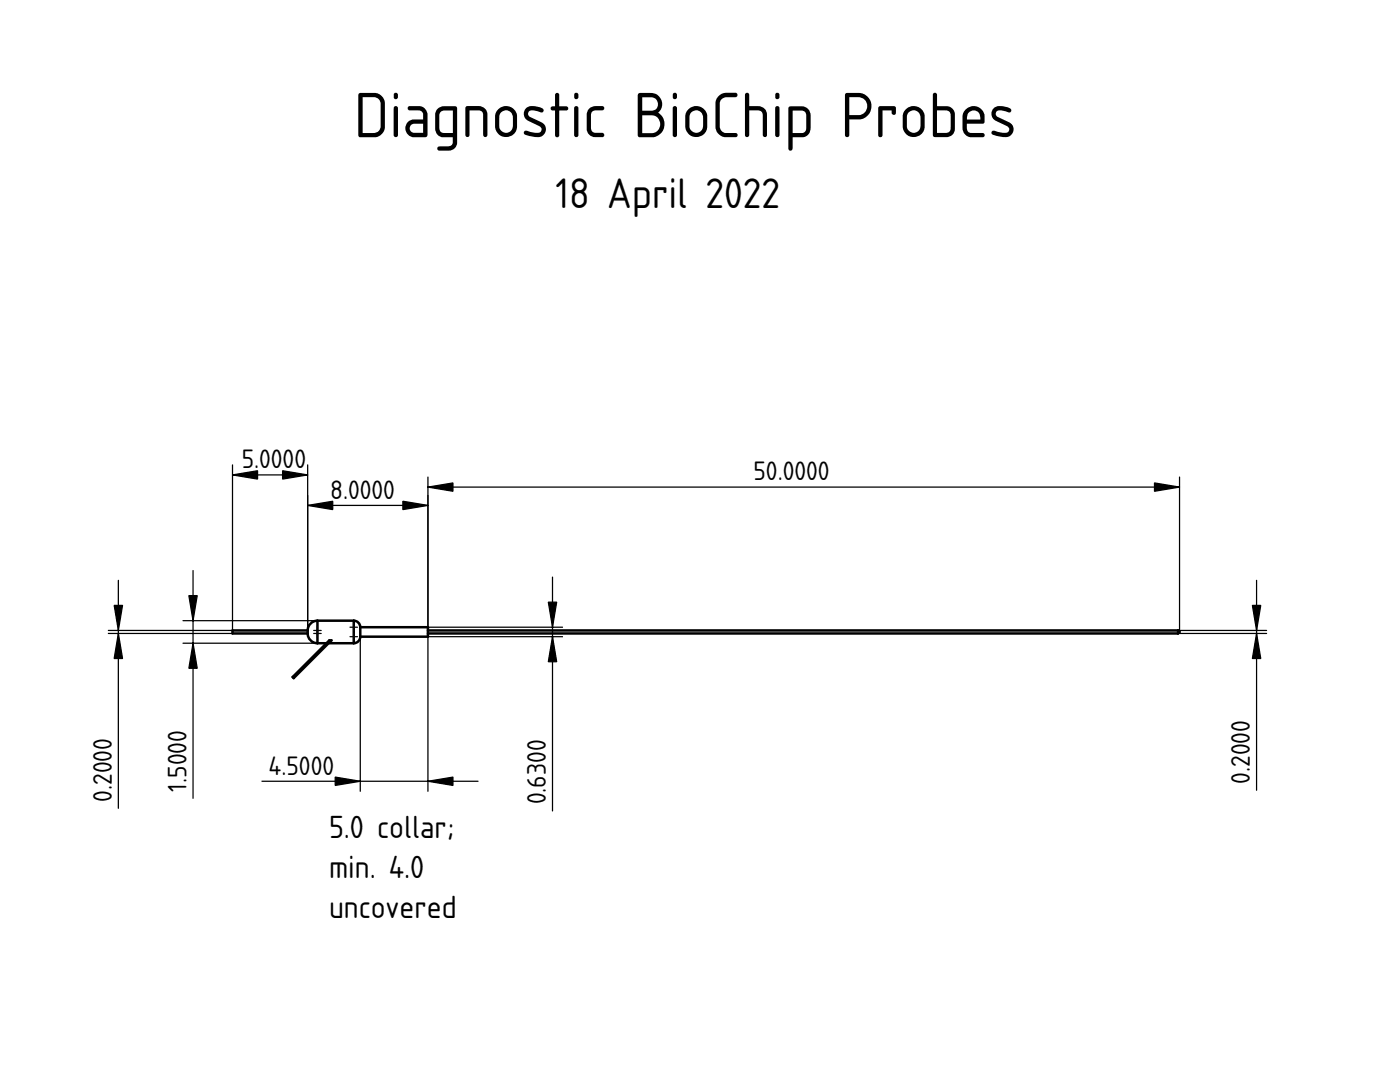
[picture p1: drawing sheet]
<svg xmlns="http://www.w3.org/2000/svg" width="279mm" height="216mm" viewBox="0 0 279 216" stroke-linecap="round" stroke-linejoin="round" font-family="sans-serif">
<path d="M140.9 129.6h.1" fill="none" stroke="#000" stroke-width=".2"/>
<g fill="#fff">
<path d="M235.1 125.8l.3 .3-.3 .3z"/>
<path d="M85.4 125.8h149.7v.6h-149.7z" fill-rule="evenodd"/>
<path d="M63.4 123.8h7.2v4.5h-5l.5-.5h-.4l-.5 .5h-1.8z" fill-rule="evenodd"/>
<path d="M71.9 125.2h13.5v1.8h-13.5z" fill-rule="evenodd"/>
<path d="M46.4 125.8h15v.6h-15z" fill-rule="evenodd"/>
<path d="M62 124.4l.8-.5 .6-.1v4.5a2.31 2.31 0 0 1-2-1.5 2.31 2.31 0 0 1 .6-2.4z" fill-rule="evenodd"/>
<path d="M70.6 123.8a1.3 1.3 0 0 1 1.3 1.4v1.8a1.3 1.3 0 0 1-1.3 1.3z" fill-rule="evenodd"/>
<path d="M65.7 127.8h.4l-7.5 7.5-.2-.2z" fill-rule="evenodd"/>
</g>
<g fill="none" stroke="#000" stroke-width=".5">
<path d="M58.4 135.1l7.3-7.3h.4l-7.5 7.5zM61.4 126.4a1.95 1.95 0 0 0 2 1.9M61.4 125.8h-15v.6h15M61.4 125.8v.6M63.4 123.8a1.95 1.95 0 0 0-2 2M63.4 123.8h7.2M63.4 128.3h1.8M63.4 123.8v4.5M65.6 128.3h5M70.6 123.8a1.3 1.3 0 0 1 1.3 1.4M70.6 123.8v4.5M71.9 127a1.3 1.3 0 0 1-1.3 1.3"/>
<path d="M71.9 125.2v1.8M71.9 125.2h13.5v1.8h-13.5M85.4 125.8h149.7M85.4 126.4h149.7M235.1 125.8v.6M235.1 125.8l.3 .3-.3 .3"/>
</g>
<g fill="#000" stroke="#080808" stroke-width=".25">
<path d="M63.4 125v1.5zM62.6 125.8h1.5z" fill-rule="evenodd"/>
<path d="M63.4 125.6v1.5zM62.6 126.4h1.5z" fill-rule="evenodd"/>
<path d="M70.6 126.3v1.5zM69.8 127h1.5z" fill-rule="evenodd"/>
<path d="M70.6 124.4v1.5zM69.8 125.2h1.5z" fill-rule="evenodd"/>
</g>
<path d="M140.9 129.6h.1" fill="none" stroke="#000" stroke-width=".2"/>
<g fill="none" stroke="#000" stroke-width=".25">
<path d="M46.4 94.8h15M46.4 92.8v33h-24.8M61.4 92.8v33M85.4 97.2h150M85.4 95.2v30h26.9M235.4 95.2v30.9M23.6 115.8v45.5M38.5 113.8v45.5M61.4 100.9h24M110.3 115.2v46.6M250.8 115.8v41.9M21.6 126.4h24.8"/>
<path d="M36.5 123.8h26.9M36.5 128.3h26.9M71.9 127v30.9M112.3 127h-26.9v30.9M235.1 126.4h17.7M235.1 125.8h17.7M52.3 155.9h43.1"/>
</g>
<g fill="#000" stroke="#000" stroke-width=".25">
<path d="M46.4 94.8l5-.9v1.7zM56.4 93.9l5 .9-5 .8zM85.4 97.2l5-.8v1.6zM230.4 96.4l5 .8-5 .8zM61.4 100.9l5-.9v1.7zM80.4 100l5 .9-5 .8zM23.6 126.4l.9 5h-1.7zM22.8 120.8h1.7l-.9 5zM37.7 118.8h1.7l-.9 5zM38.5 128.3l.9 5h-1.7zM109.4 120.2h1.7l-.8 5zM110.3 127l.8 5h-1.7z"/>
<path d="M250.8 126.4l.8 5h-1.7zM249.9 120.8h1.7l-.8 5zM66.9 155.1l5 .8-5 .8zM85.4 155.9l5-.8v1.6z"/>
</g>
<text font-size="12" x="70.6" y="27.4">Diagnostic BioChip Probes</text>
<text font-size="8" x="110.9" y="41.6">18 April 2022</text>
<g font-size="6">
<text x="65.7" y="167.2">5.0 collar;</text>
<text x="65.7" y="175.2">min. 4.0</text>
<text x="65.7" y="183.2">uncovered</text>
</g>
<g font-size="5">
<text x="48.2" y="93.4">5.0000</text>
<text x="150.4" y="95.9">50.0000</text>
<text x="65.9" y="99.5">8.0000</text>
<text x="53.6" y="154.6">4.5000</text>
<text x="22.3" y="160" transform="rotate(-90 22.3 160)">0.2000</text>
<text x="37.2" y="157.9" transform="rotate(-90 37.2 157.9)">1.5000</text>
<text x="108.9" y="160.5" transform="rotate(-90 108.9 160.5)">0.6300</text>
<text x="249.5" y="156.4" transform="rotate(-90 249.5 156.4)">0.2000</text>
</g>
</svg>
